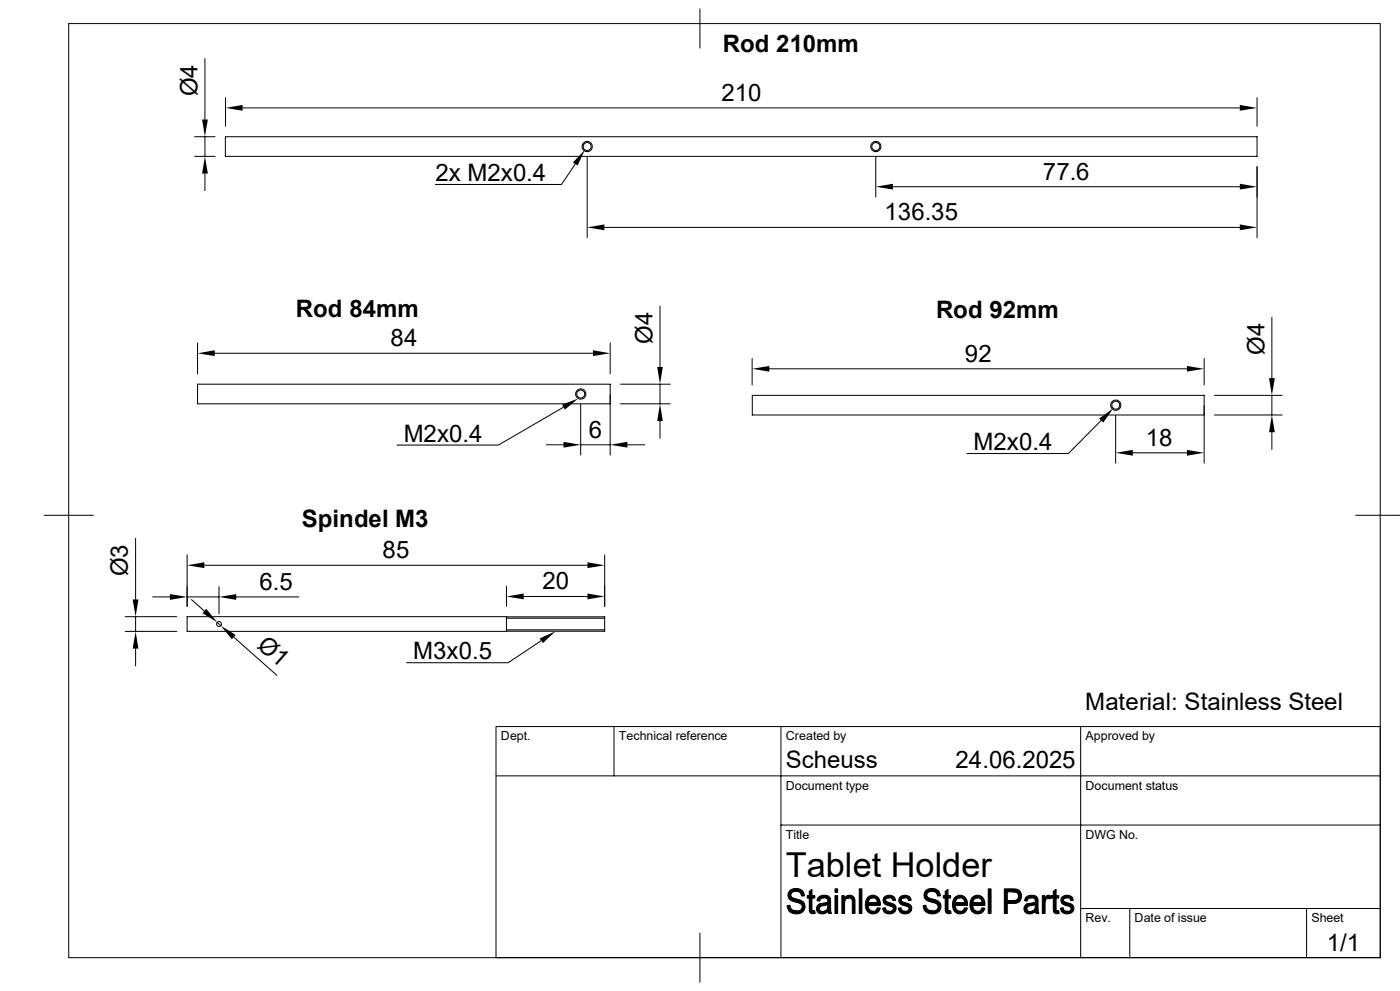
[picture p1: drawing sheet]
<svg xmlns="http://www.w3.org/2000/svg" width="420mm" height="297mm" viewBox="0 0 420 297" stroke-linecap="round" stroke-linejoin="round" font-family="sans-serif">
<g fill="none" stroke="#000" stroke-width=".3">
<path d="M20.6 7.1h393.5v279.9h-393.5zM61.5 17.6v18.2M210 2.7v11.7M67.6 29.3v8.5M72.8 32.3h299.1M377.1 29.3v8.5M58.4 41h6.1M58.4 46.9h6.1M61.5 41v5.9M61.5 52v5.2M67.6 41h309.5v5.9h-309.5zM172.6 49.1l-4.2 6.2h-37.8"/>
<path d="M176.1 47v24.2M262.7 47v12.1M267.9 56h104M377.1 50v21.2M181.3 68.2h190.6M198 91.7v18.3M381.6 95.1v18.2M59.3 115.1h123.7v5.9h-123.7zM59.3 102.8v9.3M64.4 105.9h113.5M183 118.2v18.2M183 102.8v9.3"/>
<path d="M186.1 115.1h15M198 115.1v5.9M225.6 107.4v8M225.7 118.5h135.5v5.9h-135.5zM230.8 110.5h125.3M361.2 107.4v8M364.3 118.5h20.3M381.6 118.5v5.9M163.9 133.3h5.1M169 122l-19.5 11.4h-30.4M174.2 121.2v15.2M174.2 133.3h8.8"/>
<path d="M186.1 121h15M188.2 133.3h5.2M198 126.2v5.2M330.3 126l-9.8 9.9h-30.4M334.7 124.5v14.3M339.9 135.7h16.2M361.2 121.6v17.2M364.3 124.4h20.3M381.6 129.5v5.2M13.3 154.4h14.7M406.7 154.4h13.2M40.7 161.4v18.3"/>
<path d="M45.8 178.9h5.2M56.1 178.9h9.6M56.1 166.3v15.4M57.4 179.7l3.9 3.4M61.3 169.4h114.9M65.7 175.8v8.1M70.9 178.9h18.7M151.9 175.7v6M157.1 178.8h19.1M181.4 166.3v15.5M37.5 184.8h15.5M37.5 189.2h15.5"/>
<path d="M40.7 184.8v4.4M40.7 194.4v5.2M65.2 186.5l1.1 1M70.1 190.9l13 11.5M151.9 184.9h29.5v4.3h-125.3v-4.4h95.8v4.4M151.9 185.3h29.5M151.9 188.8h29.5M162.3 192l-9.9 6.6h-30.4M184.2 217.8v14.7M234.3 217.8v69.2M324.2 217.8v69.2M148.8 232.5h265.3"/>
<path d="M234.3 247.3h179.8M210 279.7v14.7M324.2 272.3h89.9M338.9 272.3v14.7M392 272.3v14.7M414.1 287v-69.2h-265.3v69.2"/>
<circle cx="176.1" cy="43.9" r="1.2"/>
<circle cx="176.1" cy="43.9" r="1.52"/>
<circle cx="262.7" cy="43.9" r="1.53"/>
<circle cx="262.8" cy="43.9" r="1.2"/>
<circle cx="174.2" cy="118.1" r="1.2"/>
<circle cx="174.2" cy="118.1" r="1.53"/>
<circle cx="334.7" cy="121.4" r="1.52"/>
<circle cx="334.7" cy="121.4" r="1.2"/>
<circle cx="65.7" cy="187" r=".72"/>
</g>
<g fill="#000" stroke="#000" stroke-width=".3">
<path d="M236.1 271.4l.9-.1a1.75 1.75 0 0 0 2 1.7l-2.3 .1-.4-.9z" fill-rule="evenodd"/>
<path d="M236.9 267a2.91 2.91 0 0 1 3.9 .1h-2a1.16 1.16 0 0 0-1.5 1 1.16 1.16 0 0 0 1.3 1.3 2.74 2.74 0 0 1 2.9 2.5 2.85 2.85 0 0 1-4.8 1.2l2.3-.1a1.29 1.29 0 0 0 1.7-1.2 1.29 1.29 0 0 0-1.6-1.3 2.62 2.62 0 0 1-2.7-2.4z" fill-rule="evenodd"/>
<path d="M238.8 267.1h2l.5 1.4-.8 .1-.5-1.1z" fill-rule="evenodd"/>
<path d="M242.8 267.1l.8-.5v1.8h.8v.8h-.8v3.3l.5 .5h-1.3v-.2v-3.6h-.7v-.8h.7z" fill-rule="evenodd"/>
<path d="M242.8 273h1.6l.2 .8-.6 .1a.96 .96 0 0 1-1.2-.9z" fill-rule="evenodd"/>
<path d="M245.4 269l1.8 .1a1.04 1.04 0 0 0-1.3 1l-.8-.1z" fill-rule="evenodd"/>
<path d="M245.3 271.3l.4-.3 2.6 .1-1.2 .3a.91 .91 0 0 0-1.3 .7 .91 .91 0 0 0 1 1.1l1.4 .1a1.82 1.82 0 0 1-2.1 .5 1.82 1.82 0 0 1-1.1-1.9z" fill-rule="evenodd"/>
<path d="M245.4 269a2.41 2.41 0 0 1 3.6 .2l.2 3.9 .2 .7h-.8l-.2-.7h-1l.8-.8 .1-1.2-2.6-.1 1.6-.4a.78 .78 0 0 0 1-.6 .78 .78 0 0 0-.8-.9z" fill-rule="evenodd"/>
<path d="M246.8 273.2l1.6-.1z" fill-rule="evenodd"/>
<path d="M250.5 268.4h.8v5.4h-.8z" fill-rule="evenodd"/>
<path d="M250.5 266.4h.8v1.1h-.8z" fill-rule="evenodd"/>
<path d="M252.6 268.4h.7v.8h.8l-.4 .3-.3 .8v3.5h-.8z" fill-rule="evenodd"/>
<path d="M253.4 269l1.3 .1-1.4 .1z" fill-rule="evenodd"/>
<path d="M253.4 269a1.73 1.73 0 0 1 2.2-.6 1.73 1.73 0 0 1 .9 2.1v3.3h-.8v-3.3a1.07 1.07 0 0 0-1-1.4z" fill-rule="evenodd"/>
<path d="M257.8 266.4h.8v7.4h-.8z" fill-rule="evenodd"/>
<path d="M260.2 269.1h1.7l-.9 .3-.5 1.2h3.6v.8h-3.7l.6 1.4 .9 .3-1.7 .1a3.7 3.7 0 0 1 0-4.1z" fill-rule="evenodd"/>
<path d="M260.5 268.8a2.21 2.21 0 0 1 2.3-.2 2.21 2.21 0 0 1 1.3 2h-3.6h2.7l-.3-1-.4-.4-2.3-.1z" fill-rule="evenodd"/>
<path d="M260.2 273.2l1.7-.1a1.31 1.31 0 0 0 1.3-1l.9 .1a2.26 2.26 0 0 1-3.9 1z" fill-rule="evenodd"/>
<path d="M265.2 269l1.6 .1a.74 .74 0 0 0-1.1 .5 .74 .74 0 0 0 .9 .9 2.03 2.03 0 0 1 2.2 2.1 2.15 2.15 0 0 1-3.6 .6l1.7-.1a.85 .85 0 0 0 1.1-.8 .85 .85 0 0 0-1.1-.8 1.78 1.78 0 0 1-1.9-2.2z" fill-rule="evenodd"/>
<path d="M264.8 272.2l.8-.2v.2a1.08 1.08 0 0 0 1.3 .9l-1.7 .1z" fill-rule="evenodd"/>
<path d="M265.3 268.9a2 2 0 0 1 3.3 .9l-.8 .1a.95 .95 0 0 0-1-.8l-1.6-.1z" fill-rule="evenodd"/>
<path d="M269.9 269l1.6 .1a.74 .74 0 0 0-1.1 .5 .74 .74 0 0 0 .9 .9 2.03 2.03 0 0 1 2.2 2.1 2.15 2.15 0 0 1-3.6 .6l1.7-.1a.84 .84 0 0 0 1.1-.7 .84 .84 0 0 0-1.1-.9 1.78 1.78 0 0 1-1.9-2.2z" fill-rule="evenodd"/>
<path d="M269.5 272.2l.8-.2v.2a1.08 1.08 0 0 0 1.3 .9l-1.7 .1z" fill-rule="evenodd"/>
<path d="M270 268.9a1.97 1.97 0 0 1 3.3 .9l-.8 .1a.95 .95 0 0 0-1-.8l-1.6-.1z" fill-rule="evenodd"/>
<path d="M276.9 271.4l.9-.1a1.75 1.75 0 0 0 2 1.7l-2.3 .1-.4-.7z" fill-rule="evenodd"/>
<path d="M277.7 267a2.92 2.92 0 0 1 3.9 .1h-2a1.11 1.11 0 0 0-1.4 .6 1.11 1.11 0 0 0 .4 1.4l.8 .3a2.69 2.69 0 0 1 2.9 2.5 2.76 2.76 0 0 1-4.6 1.3l-.2-.1 2.3-.1a1.29 1.29 0 0 0 1.6-1.2 1.29 1.29 0 0 0-1.5-1.3 2.63 2.63 0 0 1-2.7-2.2z" fill-rule="evenodd"/>
<path d="M279.6 267.1h2l.5 1.4-.9 .1-.4-1.1z" fill-rule="evenodd"/>
<path d="M283.5 267.1l.9-.5v1.8h.8v.8h-.8v3.5l.5 .3h-1.3l-.1-3.8h-.5v-.8h.5z" fill-rule="evenodd"/>
<path d="M283.6 273h1.6l.1 .8-.5 .1a1.02 1.02 0 0 1-1.2-.9z" fill-rule="evenodd"/>
<path d="M286.2 269.2l.2-.1h1.6l-.9 .4-.5 1.1h3.6v.8h-3.6l.3 1.1 .4 .4 .8 .2-1.7 .1a3.8 3.8 0 0 1-.2-4z" fill-rule="evenodd"/>
<path d="M286.6 268.8a2.21 2.21 0 0 1 2.4-.2 2.21 2.21 0 0 1 1.2 2h-3.6h2.7l-.2-1-.5-.4-2.2-.1z" fill-rule="evenodd"/>
<path d="M286.4 273.2l2.2-.1 .7-1 .9 .1a2.22 2.22 0 0 1-3.8 1z" fill-rule="evenodd"/>
<path d="M291.5 269.1h1.7l-.6 .1-.4 .4-.3 1h3.5l.1 .5v.3h-3.7l.4 1.2 1.1 .5-1.7 .1a3.7 3.7 0 0 1-.1-4.1z" fill-rule="evenodd"/>
<path d="M291.7 268.9a2.18 2.18 0 0 1 2.4-.4 2.18 2.18 0 0 1 1.3 2.1h-3.5h2.7l-.3-1-.4-.4-2.3-.1z" fill-rule="evenodd"/>
<path d="M291.6 273.2l2.2-.1 .8-1 .8 .1a2.26 2.26 0 0 1-3.8 1z" fill-rule="evenodd"/>
<path d="M296.5 266.4h.8v7.4h-.8z" fill-rule="evenodd"/>
<path d="M301.3 266.4h3.5l.8 .3 .5 .6h-3.9v2.6l3.8 .1-.4 .4-.8 .3-2.6 .1v3h-.9z" fill-rule="evenodd"/>
<path d="M303.9 267.3h2.2l.4 1.2-.5 1.5-3.8-.1h1.7a1.34 1.34 0 0 0 1.6-1.3 1.34 1.34 0 0 0-1.6-1.3z" fill-rule="evenodd"/>
<path d="M307.7 269l1.7 .1a1.04 1.04 0 0 0-1.3 1l-.8-.1z" fill-rule="evenodd"/>
<path d="M307.6 271.3l.3-.3 2.7 .1-1.3 .3a.91 .91 0 0 0-1.2 .7 .91 .91 0 0 0 .9 1.1l1.5 .1a1.82 1.82 0 0 1-2.2 .5 1.82 1.82 0 0 1-1.1-1.9z" fill-rule="evenodd"/>
<path d="M307.9 268.8a2.32 2.32 0 0 1 3.5 .6v3.7l.3 .7h-.9l-.2-.7h-1l.8-.7 .2-1.3-2.7-.1 1.6-.4a.78 .78 0 0 0 1.1-.6 .78 .78 0 0 0-.9-.9l-2-.1z" fill-rule="evenodd"/>
<path d="M309 273.2l1.6-.1z" fill-rule="evenodd"/>
<path d="M312.7 268.4h.7v.8h1.1a1.44 1.44 0 0 0-1 1.8v2.8h-.8z" fill-rule="evenodd"/>
<path d="M313.9 268.6l.6-.3 .8 .3-.3 .9-1.6-.3z" fill-rule="evenodd"/>
<path d="M316 267.1l.8-.5v1.8h.8v.8h-.8v3.5l.5 .3h-1.3v-3.8h-.6v-.8h.6z" fill-rule="evenodd"/>
<path d="M316 273h1.6l.2 .8h-1.2z" fill-rule="evenodd"/>
<path d="M318.5 269l1.6 .1a.74 .74 0 0 0-1 .5 .74 .74 0 0 0 .8 .9 2.03 2.03 0 0 1 2.2 2.1 2.15 2.15 0 0 1-3.6 .6l1.7-.1a.85 .85 0 0 0 1.1-.8 .85 .85 0 0 0-1.1-.8 1.82 1.82 0 0 1-1.9-2.2z" fill-rule="evenodd"/>
<path d="M318.1 272.2l.8-.2 .1 .2a1.08 1.08 0 0 0 1.2 .9l-1.7 .1z" fill-rule="evenodd"/>
<path d="M318.6 268.9a2 2 0 0 1 3.4 .9l-.8 .1a.95 .95 0 0 0-1.1-.8l-1.6-.1z" fill-rule="evenodd"/>
</g>
<g fill="#000">
<path d="M60.6 35.8h1.8l-.9 5.2zM67.6 32.3l5.2-.8v1.7zM371.9 31.5l5.2 .8-5.2 .9zM61.5 46.9l.9 5.1h-1.8zM175.5 44.9l-2.2 4.7-1.4-.9zM262.7 56l5.2-.9v1.7zM371.9 55.1l5.2 .9-5.2 .8zM176.1 68.2l5.2-.9v1.7zM371.9 67.3l5.2 .9-5.2 .8zM59.3 105.9l5.1-.9v1.7zM177.9 105l5.1 .9-5.1 .8zM197.1 110h1.7l-.8 5.1z"/>
<path d="M225.6 110.5l5.2-.8v1.7zM356.1 109.7l5.1 .8-5.1 .9zM380.7 113.3h1.7l-.8 5.2zM168.6 121.3l4.9-1.9-4 3.4zM169 132.4l5.2 .9-5.2 .9zM183 133.3l5.2-.9v1.8zM198 121l.8 5.2h-1.7zM329.7 125.4l4.3-3-3 4.3zM334.7 135.7l5.2-.9v1.8zM356.1 134.8l5.1 .9-5.1 .9zM381.6 124.4l.8 5.1h-1.7zM39.8 179.7h1.7l-.8 5.1z"/>
<path d="M51 178.1l5.1 .8-5.1 .9zM56.1 169.4l5.2-.9v1.8zM65.7 178.9l5.2-.8v1.7zM151.9 178.8l5.2-.9v1.7zM176.2 177.9l5.2 .9-5.2 .8zM176.2 168.5l5.2 .9-5.2 .9zM40.7 189.2l.8 5.2h-1.7zM61.9 182.5l3.3 4-4.5-2.7zM66.3 187.5l4.4 2.8-1.1 1.3zM161.9 191.3l4.8-2.1-3.8 3.5z"/>
</g>
<text font-size="10.3" x="235.8" y="262.7">Tablet Holder</text>
<g font-size="7.2">
<text x="216.8" y="15.6">Rod 210mm</text>
<text x="59.2" y="28.9" transform="rotate(-90 59.2 28.9)">Ø4</text>
<text x="216.4" y="30.2">210</text>
<text x="312.9" y="53.8">77.6</text>
<text x="130.6" y="54.2">2x M2x0.4</text>
<text x="265.3" y="66">136.35</text>
<text x="88.8" y="95">Rod 84mm</text>
<text x="280.8" y="95.3">Rod 92mm</text>
<text x="117.2" y="103.7">84</text>
<text x="195.7" y="103.1" transform="rotate(-90 195.7 103.1)">Ø4</text>
<text x="379.3" y="106.4" transform="rotate(-90 379.3 106.4)">Ø4</text>
<text x="289.5" y="108.4">92</text>
<text x="176.7" y="131.1">6</text>
<text x="121.1" y="132.4">M2x0.4</text>
<text x="292.1" y="134.9">M2x0.4</text>
<text x="343.7" y="133.6">18</text>
<text x="90.5" y="158">Spindel M3</text>
<text x="114.8" y="167.3">85</text>
<text x="38.4" y="172.7" transform="rotate(-90 38.4 172.7)">Ø3</text>
<text x="77.8" y="176.8">6.5</text>
<text x="162.7" y="176.6">20</text>
<text x="76.8" y="193.8" transform="rotate(42 76.8 193.8)">Ø1</text>
<text x="124" y="197.6">M3x0.5</text>
<text x="325.6" y="212.9">Material: Stainless Steel</text>
<text x="235.8" y="230.3">Scheuss</text>
<text x="286.6" y="230.3">24.06.2025</text>
<text x="398" y="285">1/1</text>
</g>
<g font-size="3.7">
<text x="150.3" y="221.9">Dept.</text>
<text x="185.7" y="221.9">Technical reference</text>
<text x="235.7" y="221.9">Created by</text>
<text x="325.7" y="221.9">Approved by</text>
<text x="235.8" y="236.6">Document type</text>
<text x="325.7" y="236.6">Document status</text>
<text x="235.8" y="251.4">Title</text>
<text x="325.7" y="251.4">DWG No.</text>
<text x="325.7" y="276.4">Rev.</text>
<text x="340.4" y="276.4">Date of issue</text>
<text x="393.4" y="276.4">Sheet</text>
</g>
</svg>
